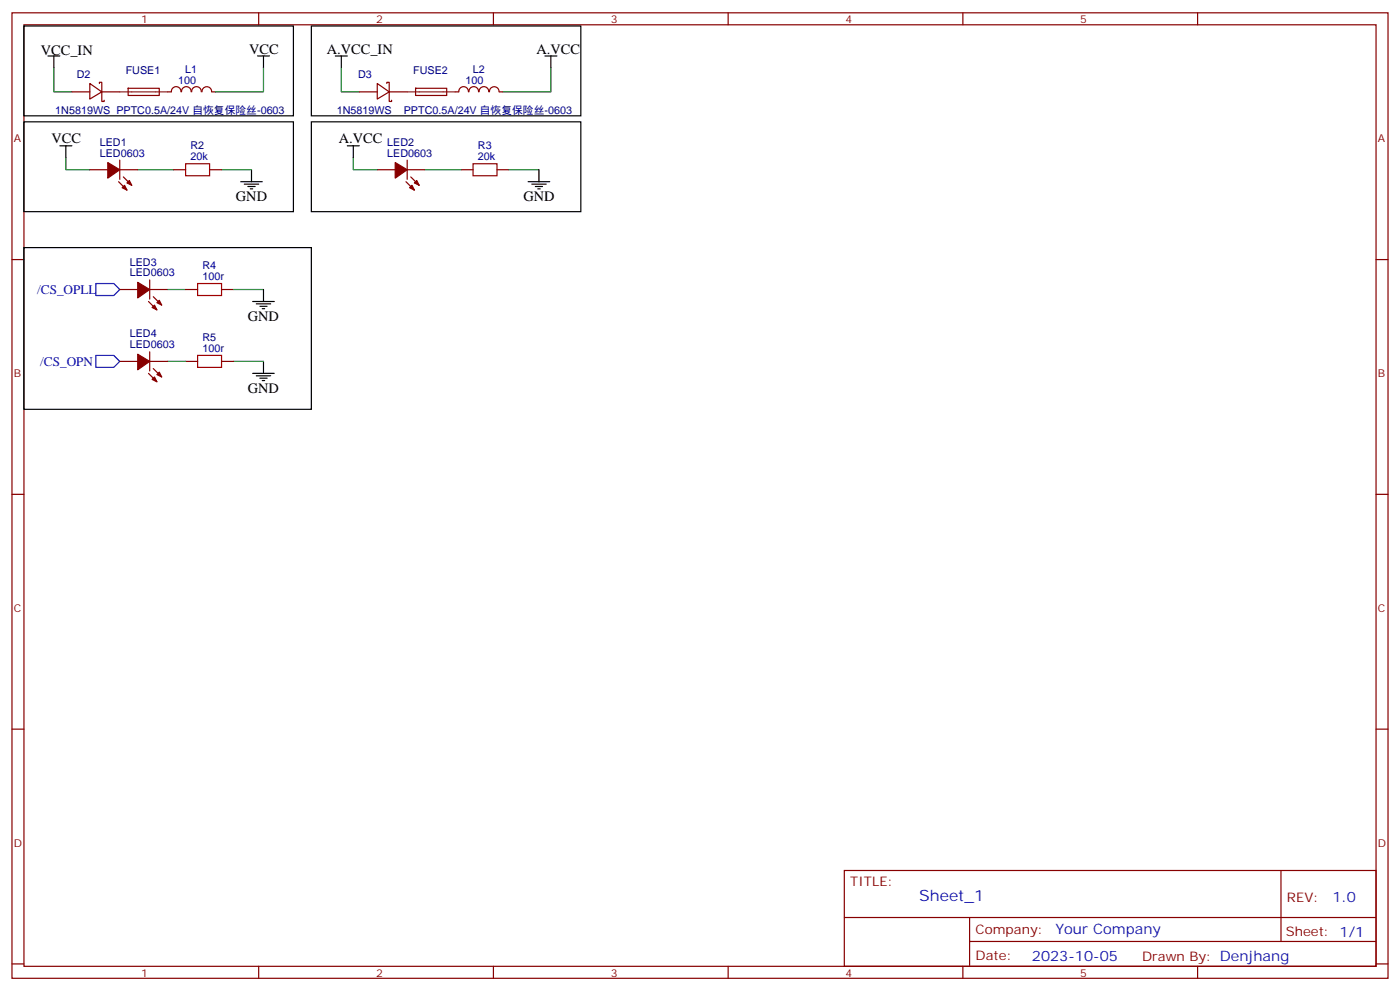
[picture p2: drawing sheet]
<svg xmlns="http://www.w3.org/2000/svg" width="412mm" height="292mm" viewBox="0 0 412 292" stroke-linecap="round" stroke-linejoin="round" font-family="sans-serif">
<g fill="none" stroke="#870000" stroke-width=".35">
<path d="M3.5 3.8h405.4v284.3h-405.4zM7.1 7.3h398.2v277.3h-398.2zM76.2 3.8v3.5M145.3 3.8v3.5M214.5 3.8v3.5M283.6 3.8v3.5M352.8 3.8v3.5M21.2 27.1h5.3M26.5 24.6l3.5 2.5-3.5 2.1zM29.3 24.6v-.4h.7v2.9M30 27.1v2.8h.7v-.4M30 27.1h5.3"/>
<path d="M37.8 26h9.1v2.1h-9.1zM49.4 27.1h1M50.5 27a1.41 1.41 0 0 1 1.4-1.5 1.41 1.41 0 0 1 1.4 1.5M53.5 27a1.41 1.41 0 0 1 1.4-1.5 1.41 1.41 0 0 1 1.4 1.5M56.5 27a1.41 1.41 0 0 1 1.4-1.5 1.41 1.41 0 0 1 1.4 1.5M59.5 27a1.41 1.41 0 0 1 1.4-1.5 1.41 1.41 0 0 1 1.4 1.5M62.4 27.1h1.1M105.8 27.1h5.3M111.1 24.6l3.6 2.5-3.6 2.1zM113.9 24.6v-.4h.8v2.9M114.7 27.1v2.8h.7v-.4M114.7 27.1h5.2"/>
<path d="M122.4 26h9.2v2.1h-9.2zM138 27a1.41 1.41 0 0 0-1.4-1.5 1.41 1.41 0 0 0-1.4 1.5l-1.1 .1M138.1 27a1.41 1.41 0 0 1 1.5-1.5 1.41 1.41 0 0 1 1.4 1.5M141.1 27a1.41 1.41 0 0 1 1.4-1.5 1.41 1.41 0 0 1 1.4 1.5M144.2 27a1.41 1.41 0 0 1 1.4-1.5 1.41 1.41 0 0 1 1.4 1.5M147.1 27.1h1.1M26.5 50h5.2M34.9 53.5l2.5 2.5M35.3 50h5.3M35.3 47.2v5.6M36.3 52.1l2.5 2.5M51.2 50h3.5"/>
<path d="M61.7 50h3.6M111.1 50h5.3M119.6 53.5l2.5 2.5M119.9 50h5.3M119.9 47.2v5.6M121 52.1l2.5 2.5M135.8 50h3.5M146.4 50h3.5M3.5 76.4h3.6M405.3 76.4h3.6M35.3 85.3h5.3M43.7 88.8l2.5 2.5"/>
<path d="M44.1 82.4v5.7M44.1 85.3h5.3M45.2 87.4l2.4 2.5M54.7 85.3h3.5M65.3 85.3h3.5M35.3 106.4h5.3M43.7 110l2.5 2.4M44.1 103.6v5.7M44.1 106.4h5.3M45.2 108.5l2.4 2.5M54.7 106.4h3.5M65.3 106.4h3.5"/>
<path d="M3.5 145.6h3.6M405.3 145.6h3.6M3.5 214.7h3.6M405.3 214.7h3.6M248.7 256.4h156.6v28.2h-156.6zM377.3 256.4v20.9M248.7 270.2h156.5M285.6 277.3h119.6M285.6 270.2v14.1M3.5 283.9h3.6M76.2 284.6v3.5M145.3 284.6v3.5"/>
<path d="M214.5 284.6v3.5M283.6 284.6v3.5M352.8 284.6v3.5M405.3 283.9h3.6"/>
</g>
<g fill="none" stroke="#000" stroke-width=".35">
<path d="M7.1 7.7h79.3v26.4h-79.3zM14.1 16.5h3.5M15.9 16.5v3.5M75.8 16.5h3.6M77.6 16.5v3.5M91.7 7.7h79.4v26.4h-79.4zM98.8 16.5h3.5M100.5 16.5v3.5M160.5 16.5h3.5M162.3 16.5v3.5M7.1 35.9h79.3v26.4h-79.3zM91.7 35.9h79.4v26.4h-79.4z"/>
<path d="M17.6 42.9h3.6M19.4 42.9v3.6M70.9 53.5h6.4M72 54.2h4.2M73 54.9h2.1M73.7 55.6h.7M74.1 50v3.5M102.3 42.9h3.5M104.1 42.9v3.6M155.6 53.5h6.3M156.6 54.2h4.3M157.7 54.9h2.1"/>
<path d="M158.4 55.6h.7M158.7 50v3.5M7.1 72.9h84.6v47.6h-84.6zM74.4 88.8h6.4M75.5 89.5h4.2M76.6 90.2h2.1M77.3 90.9h.7M77.6 85.3v3.5M74.4 110h6.4M75.5 110.7h4.2M76.6 111.4h2.1M77.3 112.1h.7"/>
<path d="M77.6 106.4v3.6"/>
</g>
<g fill="none" stroke="#008700" stroke-width=".35">
<path d="M15.9 20v7.1h5.3M77.6 20v7.1h-14.1M100.5 20v7.1h5.3M162.3 20v7.1h-14.1M19.4 46.5v3.5h7.1M40.6 50h10.6M65.3 50h8.8M104.1 46.5v3.5h7M125.2 50h10.6M149.9 50h8.8M49.4 85.3h5.3M68.8 85.3h8.8"/>
<path d="M49.4 106.4h5.3M68.8 106.4h8.8"/>
</g>
<path d="M54.7 48.2h7v3.6h-7zM139.3 48.2h7.1v3.6h-7.1zM58.2 83.5h7.1v3.5h-7.1zM58.2 104.7h7.1v3.5h-7.1z" fill="none" stroke="#a10000" stroke-width=".35"/>
<g fill="#870000" stroke="#870000" stroke-width=".35">
<path d="M31.7 47.9l3.6 2.1-3.6 2.5z"/>
<path d="M36 55.3l.7-.7 .7 1.4z"/>
<path d="M37.4 53.9l.7-.7 .7 1.4z"/>
<path d="M116.4 47.9l3.5 2.1-3.5 2.5z"/>
<path d="M120.6 55.3l.8-.7 .7 1.4z"/>
<path d="M122.1 53.9l.7-.7 .7 1.4z"/>
<path d="M40.6 83.1l3.5 2.2-3.5 2.4z"/>
<path d="M44.8 90.6l.7-.7 .7 1.4z"/>
<path d="M46.2 89.1l.7-.7 .7 1.5z"/>
<path d="M40.6 104.3l3.5 2.1-3.5 2.5z"/>
<path d="M44.8 111.7l.7-.7 .7 1.4z"/>
<path d="M46.9 109.6l.7 1.4-1.4-.7z"/>
</g>
<path d="M35.3 27.1h14.1M119.9 27.1h14.2" fill="none" stroke="#8c2424" stroke-width=".35"/>
<path d="M28.2 83.5h5.3l1.8 1.8-1.8 1.7h-5.3zM28.2 104.7h5.3l1.8 1.7-1.8 1.8h-5.3z" fill="none" stroke="#00f" stroke-width=".35"/>
<text font-size="4.6" fill="#00f" x="270.8" y="265.4">Sheet_1</text>
<g font-size="4.2">
<text x="12" y="16.1">VCC_IN</text>
<text x="73.4" y="15.8">VCC</text>
<text x="96.3" y="15.8">A.VCC_IN</text>
<text x="158" y="15.8">A.VCC</text>
<text x="15.2" y="42.2">VCC</text>
<text x="99.8" y="42.2">A.VCC</text>
<text x="69.5" y="59.2">GND</text>
<text x="154.2" y="59.2">GND</text>
<text x="73" y="94.4">GND</text>
<text x="73" y="115.6">GND</text>
</g>
<g font-size="4.2" fill="#00f">
<text x="392.5" y="265.6">1.0</text>
<text x="310.9" y="275.2">Your Company</text>
<text x="304" y="283">2023-10-05</text>
</g>
<g font-size="3.9" fill="#00f">
<text x="11" y="86.6">/CS_OPLL</text>
<text x="11.9" y="107.7">/CS_OPN</text>
</g>
<g font-size="3.9" fill="#800">
<text x="250.5" y="260.9">TITLE:</text>
<text x="379.1" y="265.6">REV:</text>
<text x="287.4" y="275.1">Company:</text>
<text x="378.7" y="275.8">Sheet: 1/1</text>
<text x="287.4" y="282.8">Date:</text>
<text x="336.4" y="282.9">Drawn By: Denjhang</text>
</g>
<g font-size="3.2" fill="#800">
<text x="41.6" y="6.8">1</text>
<text x="110.8" y="6.8">2</text>
<text x="179.9" y="6.8">3</text>
<text x="249.1" y="6.8">4</text>
<text x="318.2" y="6.8">5</text>
<text x="4.1" y="41.9">A</text>
<text x="405.9" y="41.9">A</text>
<text x="4.1" y="111">B</text>
<text x="405.9" y="111">B</text>
<text x="4.1" y="180.2">C</text>
<text x="405.9" y="180.2">C</text>
<text x="4.1" y="249.3">D</text>
<text x="405.9" y="249.3">D</text>
<text x="41.6" y="287.6">1</text>
<text x="110.8" y="287.6">2</text>
<text x="179.9" y="287.6">3</text>
<text x="249.1" y="287.6">4</text>
<text x="318.2" y="287.6">5</text>
</g>
<g font-size="3.2" fill="#000080">
<text x="22.6" y="22.9">D2</text>
<text x="37" y="21.7">FUSE1</text>
<text x="54.6" y="21.5">L1</text>
<text x="105.5" y="22.9">D3</text>
<text x="121.7" y="21.7">FUSE2</text>
<text x="139.3" y="21.5">L2</text>
<text x="52.5" y="24.7">100</text>
<text x="137.1" y="24.7">100</text>
<text x="16.3" y="33.5">1N5819WS PPTC0.5A/24V 自恢复保险丝-0603</text>
<text x="99.2" y="33.5">1N5819WS</text>
<text x="118.9" y="33.5">PPTC0.5A/24V 自恢复保险丝-0603</text>
<text x="29.4" y="46.1">LED0603</text>
<text x="29.4" y="42.9">LED1</text>
<text x="56.1" y="47.2">20k</text>
<text x="56.1" y="44">R2</text>
<text x="114.1" y="46.1">LED0603</text>
<text x="114.1" y="42.9">LED2</text>
<text x="140.8" y="47.2">20k</text>
<text x="140.8" y="44">R3</text>
<text x="38.2" y="81.4">LED0603</text>
<text x="38.2" y="78.2">LED3</text>
<text x="59.6" y="82.4">100r</text>
<text x="59.6" y="79.3">R4</text>
<text x="38.2" y="99.4">LED4</text>
<text x="59.6" y="100.4">R5</text>
<text x="38.2" y="102.6">LED0603</text>
<text x="59.6" y="103.6">100r</text>
</g>
</svg>
